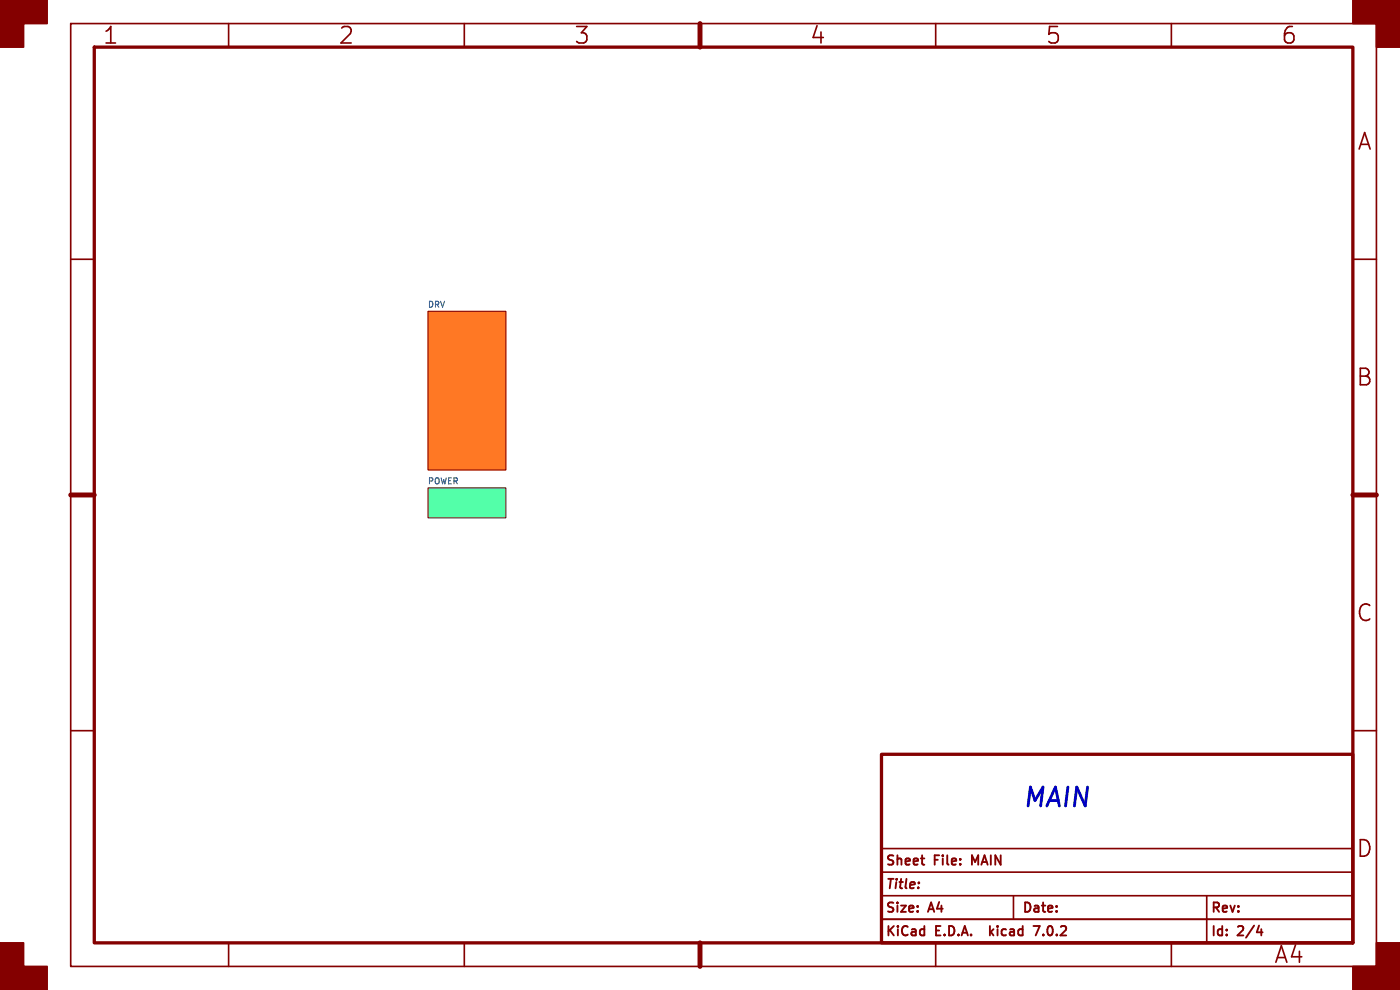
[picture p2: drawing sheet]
<svg xmlns="http://www.w3.org/2000/svg" width="297mm" height="210mm" viewBox="0 0 297 210" stroke-linecap="round" stroke-linejoin="round" font-family="sans-serif">
<g fill="none" stroke="#840000" stroke-width=".35">
<path d="M15 5h277v200h-277zM48.5 5v5M98.5 5v5M148.5 5v5M198.5 5v5M248.5 5v5M15 55h5M287 55h5M15 105h5M287 105h5M15 155h5M287 155h5"/>
<path d="M187 195h100M187 190h100M187 185h100M187 180h100M215 190v5M256 190v10M48.5 200v5M98.5 200v5M148.5 200v5M198.5 200v5M248.5 200v5"/>
</g>
<path d="M20 10h267v190h-267zM187 160h100v40h-100z" fill="none" stroke="#840000" stroke-width=".7"/>
<path d="M148.5 5v5M15 105h5M287 105h5M148.5 200v5" fill="none" stroke="#840000" stroke-width="1.1"/>
<g fill="#840000" stroke="#840000" stroke-width=".35">
<path d="M0 0h10v5h-5v5h-5z"/>
<path d="M0 200h5v5h5v5h-10z"/>
<path d="M287 0h10v10h-5v-5h-5z"/>
<path d="M292 200h5v10h-10v-5h5z"/>
</g>
<path d="M210 196.4v2M210.2 197.7l.6 .7M210.8 197.1l-.8 .8M219.2 196.4h1.4l-.9 2M266.6 197.8h1.3" fill="none" stroke="#840000" stroke-width=".4"/>
<path d="M90.8 66h16.5v33.7h-16.5z" fill="#ff7824" stroke="#ff7824" stroke-width=".21"/>
<path d="M90.8 103.5h16.5v6.4h-16.5z" fill="#53ffa9" stroke="#53ffa9" stroke-width=".21"/>
<path d="M90.8 66h16.5v33.7h-16.5zM90.8 103.5h16.5v6.4h-16.5z" fill="none" stroke="#840000" stroke-width=".21"/>
<text font-size="5.6" fill="#0000c2" x="217.2" y="171.5">MAIN</text>
<g font-size="4.9" fill="#840000">
<text x="21.7" y="9.7">1</text>
<text x="71.7" y="9.7">2</text>
<text x="121.7" y="9.7">3</text>
<text x="171.7" y="9.7">4</text>
<text x="221.7" y="9.7">5</text>
<text x="271.7" y="9.7">6</text>
<text x="287.9" y="32.2">A</text>
<text x="287.7" y="82.2">B</text>
<text x="287.7" y="132.2">C</text>
<text x="287.7" y="182.2">D</text>
<text x="270.2" y="204.7">A4</text>
</g>
<g font-size="2.8" fill="#840000">
<text x="188" y="184">Sheet</text>
<text x="198.4" y="184">File:</text>
<text x="206.9" y="184">MAIN</text>
<text x="188" y="189">Title:</text>
<text x="188" y="194">Size:</text>
<text x="197.3" y="194">A4</text>
<text x="217" y="194">Date:</text>
<text x="257" y="194">Rev:</text>
<text x="188" y="199">KiCad</text>
<text x="198.7" y="199">E.D.A.</text>
<text x="211.3" y="199">kicad</text>
<text x="221.4" y="199">7.0.2</text>
<text x="257" y="199">Id:</text>
<text x="262.8" y="199">2/4</text>
</g>
<g font-size="1.8" fill="#006464">
<text x="90.8" y="65.3">DRV</text>
<text x="90.8" y="102.8">POWER</text>
</g>
</svg>
